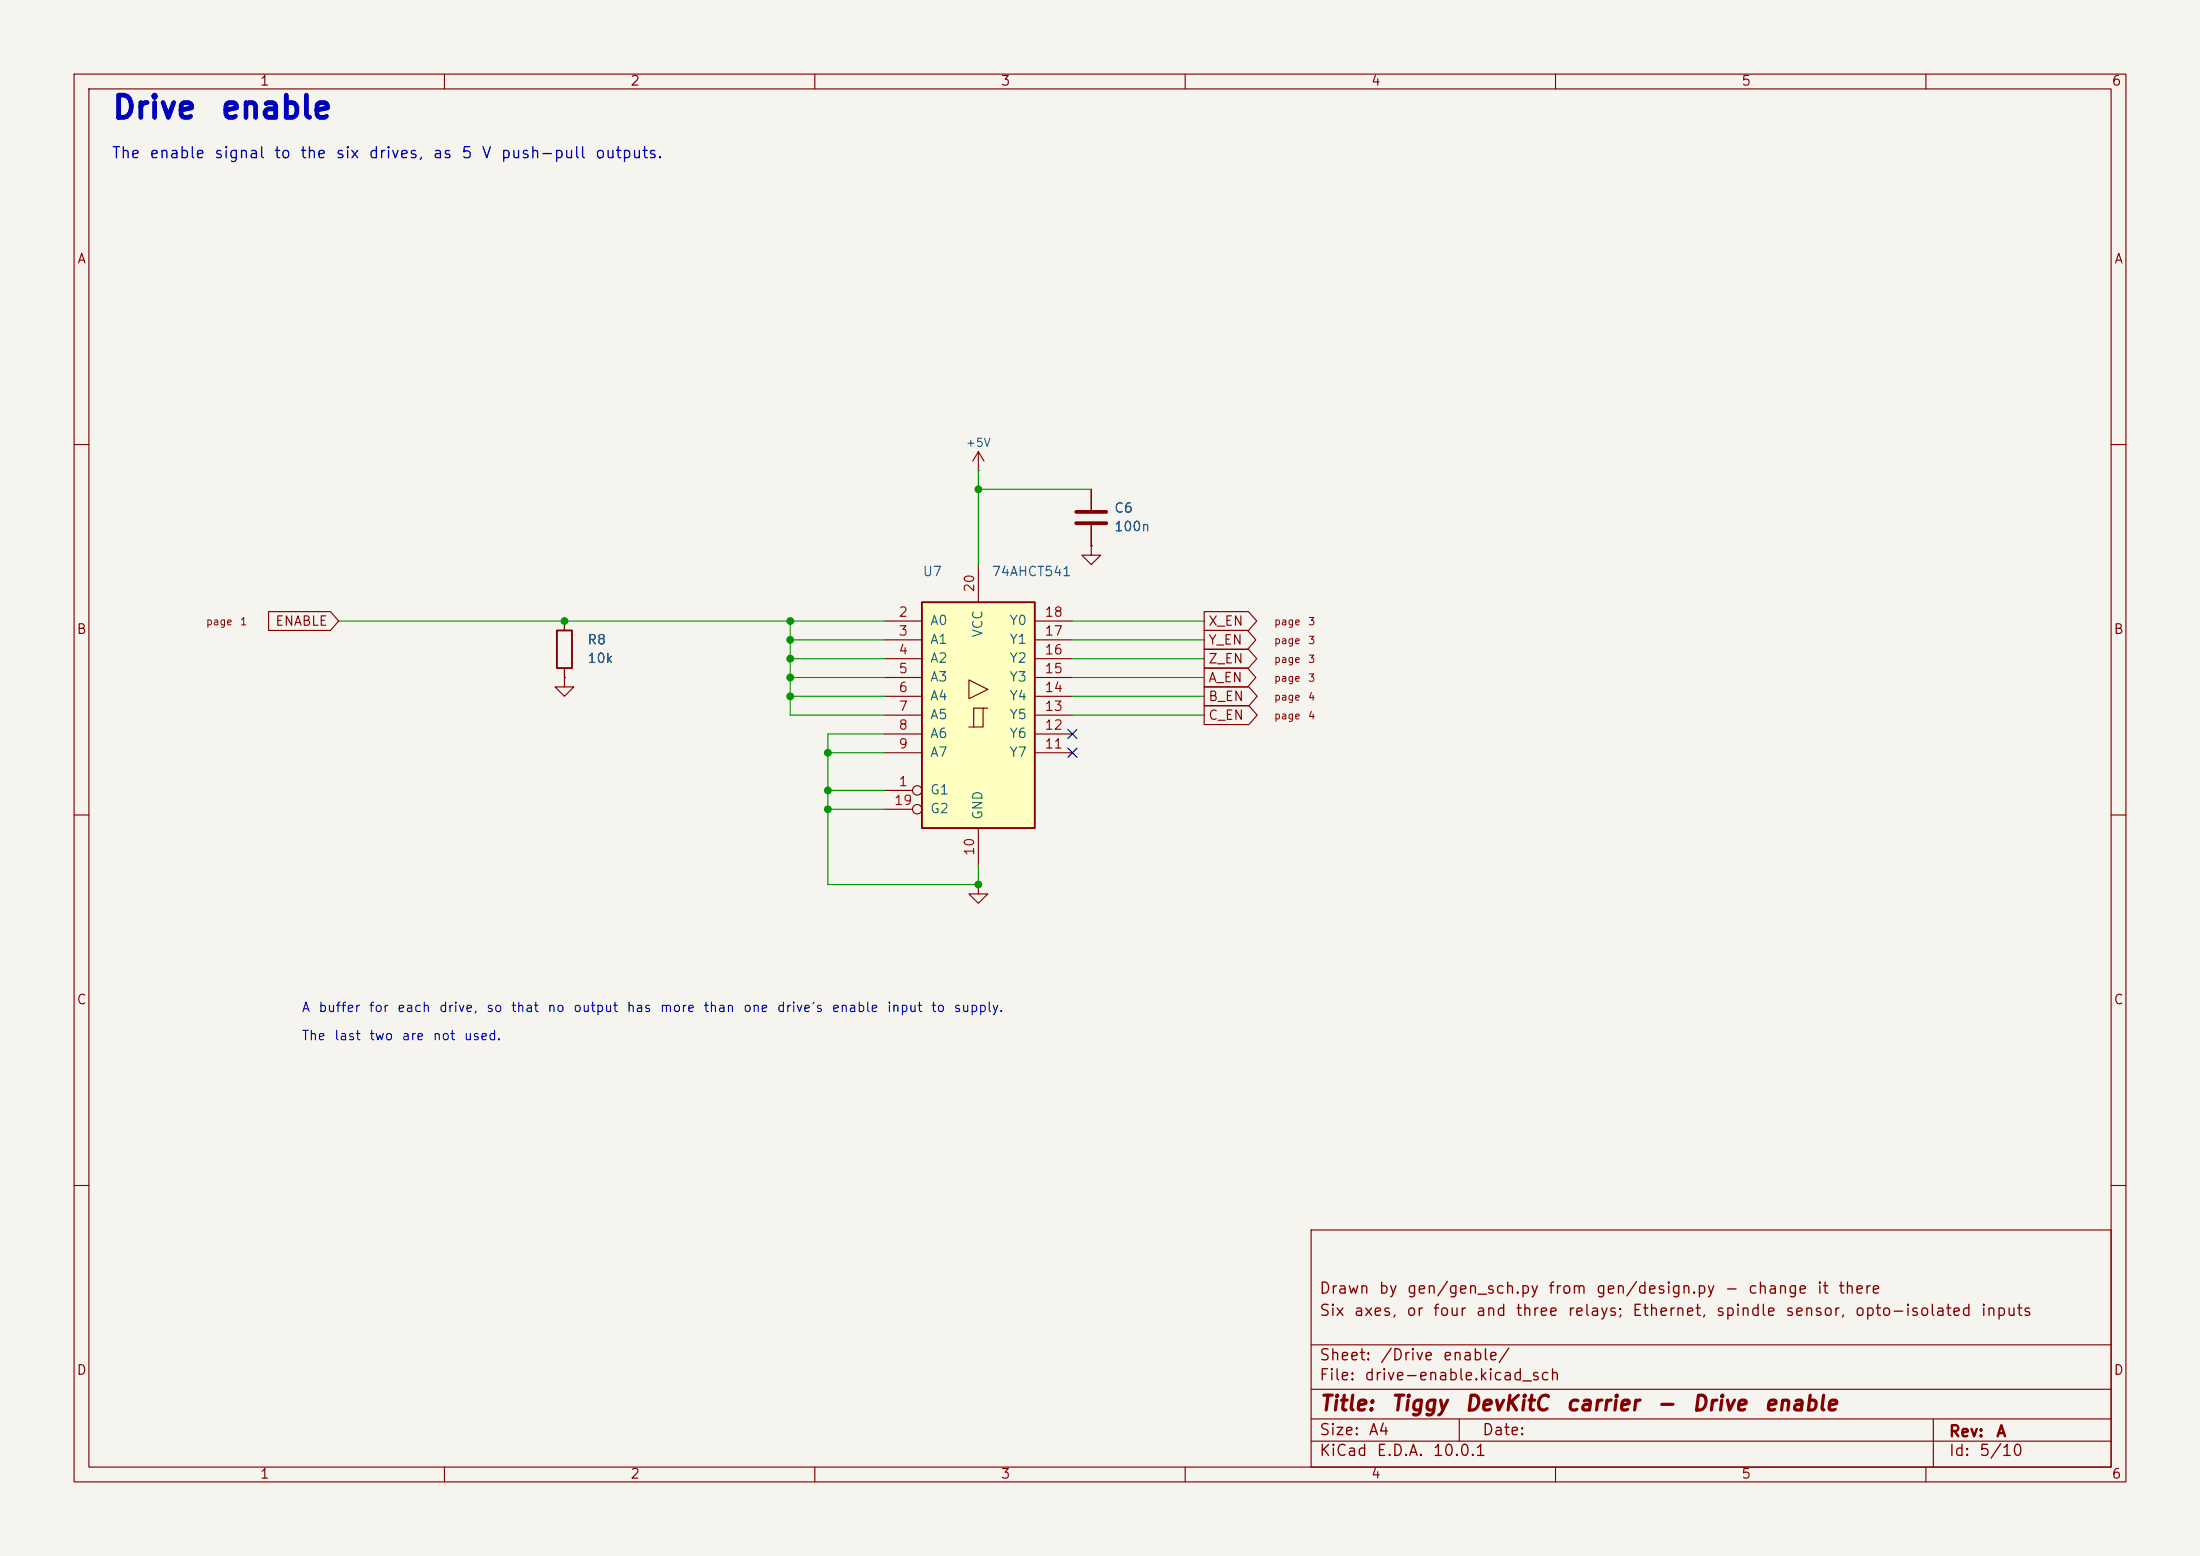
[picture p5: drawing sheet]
(kicad_sch
 (version 20260306)
 (generator "eeschema")
 (generator_version "10.0")
 (paper "A4")
 (title_block
  (title "Tiggy DevKitC carrier - Drive enable")
  (rev "A")
  (comment 1 "Six axes, or four and three relays; Ethernet, spindle sensor, opto-isolated inputs")
  (comment 2 "Drawn by gen/gen_sch.py from gen/design.py - change it there"))
 (lib_symbols
  (symbol "74xx:74AHCT541"
   (pin_names (offset 1.016)) (exclude_from_sim no) (in_bom yes) (on_board yes)
   (in_pos_files yes)
   (duplicate_pin_numbers_are_jumpers no)
   (property "Reference" "U" (at -7.62 16.51 0) (show_name no) (do_not_autoplace no) (effects (font (size 1.27 1.27))))
   (property "Value" "74AHCT541" (at -7.62 -16.51 0) (show_name no) (do_not_autoplace no) (effects (font (size 1.27 1.27))))
   (property "Footprint" "" (at 0 0 0) (show_name no) (do_not_autoplace no) (hide yes) (effects (font (size 1.27 1.27))))
   (property "Datasheet" "https://www.ti.com/lit/ds/symlink/sn74ahct541.pdf" (at 0 0 0) (show_name no) (do_not_autoplace no) (hide yes) (effects (font (size 1.27 1.27))))
   (property "Description" "8-bit Buffer/Line Driver 3-state outputs" (at 0 0 0) (show_name no) (do_not_autoplace no) (hide yes) (effects (font (size 1.27 1.27))))
   (property "ki_locked" "" (at 0 0 0) (show_name no) (do_not_autoplace no) (effects (font (size 1.27 1.27))))
   (symbol "74AHCT541_1_0"
    (polyline (pts (xy -1.27 -1.6002) (xy 0.635 -1.6002) (xy 0.635 0.9398) (xy 1.27 0.9398)) (stroke (width 0) (type default)) (fill (type none)))
    (polyline (pts (xy -0.635 -1.6002) (xy -0.635 0.9398) (xy 0.635 0.9398)) (stroke (width 0) (type default)) (fill (type none)))
    (polyline (pts (xy 1.27 3.4798) (xy -1.27 4.7498) (xy -1.27 2.2098) (xy 1.27 3.4798)) (stroke (width 0.1524) (type default)) (fill (type none)))
    (pin input inverted (at -12.7 -10.16 0) (length 5.08) (name "G1" (effects (font (size 1.27 1.27)))) (number "1" (effects (font (size 1.27 1.27)))))
    (pin input line (at -12.7 12.7 0) (length 5.08) (name "A0" (effects (font (size 1.27 1.27)))) (number "2" (effects (font (size 1.27 1.27)))))
    (pin input line (at -12.7 10.16 0) (length 5.08) (name "A1" (effects (font (size 1.27 1.27)))) (number "3" (effects (font (size 1.27 1.27)))))
    (pin input line (at -12.7 7.62 0) (length 5.08) (name "A2" (effects (font (size 1.27 1.27)))) (number "4" (effects (font (size 1.27 1.27)))))
    (pin input line (at -12.7 5.08 0) (length 5.08) (name "A3" (effects (font (size 1.27 1.27)))) (number "5" (effects (font (size 1.27 1.27)))))
    (pin input line (at -12.7 2.54 0) (length 5.08) (name "A4" (effects (font (size 1.27 1.27)))) (number "6" (effects (font (size 1.27 1.27)))))
    (pin input line (at -12.7 0 0) (length 5.08) (name "A5" (effects (font (size 1.27 1.27)))) (number "7" (effects (font (size 1.27 1.27)))))
    (pin input line (at -12.7 -2.54 0) (length 5.08) (name "A6" (effects (font (size 1.27 1.27)))) (number "8" (effects (font (size 1.27 1.27)))))
    (pin input line (at -12.7 -5.08 0) (length 5.08) (name "A7" (effects (font (size 1.27 1.27)))) (number "9" (effects (font (size 1.27 1.27)))))
    (pin power_in line (at 0 -20.32 90) (length 5.08) (name "GND" (effects (font (size 1.27 1.27)))) (number "10" (effects (font (size 1.27 1.27)))))
    (pin tri_state line (at 12.7 -5.08 180) (length 5.08) (name "Y7" (effects (font (size 1.27 1.27)))) (number "11" (effects (font (size 1.27 1.27)))))
    (pin tri_state line (at 12.7 -2.54 180) (length 5.08) (name "Y6" (effects (font (size 1.27 1.27)))) (number "12" (effects (font (size 1.27 1.27)))))
    (pin tri_state line (at 12.7 0 180) (length 5.08) (name "Y5" (effects (font (size 1.27 1.27)))) (number "13" (effects (font (size 1.27 1.27)))))
    (pin tri_state line (at 12.7 2.54 180) (length 5.08) (name "Y4" (effects (font (size 1.27 1.27)))) (number "14" (effects (font (size 1.27 1.27)))))
    (pin tri_state line (at 12.7 5.08 180) (length 5.08) (name "Y3" (effects (font (size 1.27 1.27)))) (number "15" (effects (font (size 1.27 1.27)))))
    (pin tri_state line (at 12.7 7.62 180) (length 5.08) (name "Y2" (effects (font (size 1.27 1.27)))) (number "16" (effects (font (size 1.27 1.27)))))
    (pin tri_state line (at 12.7 10.16 180) (length 5.08) (name "Y1" (effects (font (size 1.27 1.27)))) (number "17" (effects (font (size 1.27 1.27)))))
    (pin tri_state line (at 12.7 12.7 180) (length 5.08) (name "Y0" (effects (font (size 1.27 1.27)))) (number "18" (effects (font (size 1.27 1.27)))))
    (pin input inverted (at -12.7 -12.7 0) (length 5.08) (name "G2" (effects (font (size 1.27 1.27)))) (number "19" (effects (font (size 1.27 1.27)))))
    (pin power_in line (at 0 20.32 270) (length 5.08) (name "VCC" (effects (font (size 1.27 1.27)))) (number "20" (effects (font (size 1.27 1.27))))))
   (symbol "74AHCT541_1_1"
    (rectangle (start -7.62 15.24) (end 7.62 -15.24) (stroke (width 0.254) (type default)) (fill (type background))))
   (embedded_fonts no))
  (symbol "Device:C"
   (pin_numbers (hide yes))
   (pin_names (offset 0.254)) (exclude_from_sim no) (in_bom yes) (on_board yes)
   (in_pos_files yes)
   (duplicate_pin_numbers_are_jumpers no)
   (property "Reference" "C" (at 0.635 2.54 0) (show_name no) (do_not_autoplace no) (effects (font (size 1.27 1.27)) (justify left)))
   (property "Value" "C" (at 0.635 -2.54 0) (show_name no) (do_not_autoplace no) (effects (font (size 1.27 1.27)) (justify left)))
   (property "Footprint" "" (at 0.9652 -3.81 0) (show_name no) (do_not_autoplace no) (hide yes) (effects (font (size 1.27 1.27))))
   (property "Datasheet" "" (at 0 0 0) (show_name no) (do_not_autoplace no) (hide yes) (effects (font (size 1.27 1.27))))
   (property "Description" "Unpolarized capacitor" (at 0 0 0) (show_name no) (do_not_autoplace no) (hide yes) (effects (font (size 1.27 1.27))))
   (symbol "C_0_1"
    (polyline (pts (xy -2.032 0.762) (xy 2.032 0.762)) (stroke (width 0.508) (type default)) (fill (type none)))
    (polyline (pts (xy -2.032 -0.762) (xy 2.032 -0.762)) (stroke (width 0.508) (type default)) (fill (type none))))
   (symbol "C_1_1"
    (pin passive line (at 0 3.81 270) (length 2.794) (name "" (effects (font (size 1.27 1.27)))) (number "1" (effects (font (size 1.27 1.27)))))
    (pin passive line (at 0 -3.81 90) (length 2.794) (name "" (effects (font (size 1.27 1.27)))) (number "2" (effects (font (size 1.27 1.27))))))
   (embedded_fonts no))
  (symbol "Device:R"
   (pin_numbers (hide yes))
   (pin_names (offset 0)) (exclude_from_sim no) (in_bom yes) (on_board yes)
   (in_pos_files yes)
   (duplicate_pin_numbers_are_jumpers no)
   (property "Reference" "R" (at 2.032 0 90) (show_name no) (do_not_autoplace no) (effects (font (size 1.27 1.27))))
   (property "Value" "R" (at 0 0 90) (show_name no) (do_not_autoplace no) (effects (font (size 1.27 1.27))))
   (property "Footprint" "" (at -1.778 0 90) (show_name no) (do_not_autoplace no) (hide yes) (effects (font (size 1.27 1.27))))
   (property "Datasheet" "" (at 0 0 0) (show_name no) (do_not_autoplace no) (hide yes) (effects (font (size 1.27 1.27))))
   (property "Description" "Resistor" (at 0 0 0) (show_name no) (do_not_autoplace no) (hide yes) (effects (font (size 1.27 1.27))))
   (symbol "R_0_1"
    (rectangle (start -1.016 -2.54) (end 1.016 2.54) (stroke (width 0.254) (type default)) (fill (type none))))
   (symbol "R_1_1"
    (pin passive line (at 0 3.81 270) (length 1.27) (name "" (effects (font (size 1.27 1.27)))) (number "1" (effects (font (size 1.27 1.27)))))
    (pin passive line (at 0 -3.81 90) (length 1.27) (name "" (effects (font (size 1.27 1.27)))) (number "2" (effects (font (size 1.27 1.27))))))
   (embedded_fonts no))
  (symbol "power:+5V"
   (power global)
   (pin_numbers (hide yes))
   (pin_names (offset 0) (hide yes)) (exclude_from_sim no) (in_bom yes) (on_board yes)
   (in_pos_files yes)
   (duplicate_pin_numbers_are_jumpers no)
   (property "Reference" "#PWR" (at 0 -3.81 0) (show_name no) (do_not_autoplace no) (hide yes) (effects (font (size 1.27 1.27))))
   (property "Value" "+5V" (at 0 3.556 0) (show_name no) (do_not_autoplace no) (effects (font (size 1.27 1.27))))
   (property "Footprint" "" (at 0 0 0) (show_name no) (do_not_autoplace no) (hide yes) (effects (font (size 1.27 1.27))))
   (property "Datasheet" "" (at 0 0 0) (show_name no) (do_not_autoplace no) (hide yes) (effects (font (size 1.27 1.27))))
   (property "Description" "Power symbol creates a global label with name \"+5V\"" (at 0 0 0) (show_name no) (do_not_autoplace no) (hide yes) (effects (font (size 1.27 1.27))))
   (symbol "+5V_0_1"
    (polyline (pts (xy -0.762 1.27) (xy 0 2.54)) (stroke (width 0) (type default)) (fill (type none)))
    (polyline (pts (xy 0 2.54) (xy 0.762 1.27)) (stroke (width 0) (type default)) (fill (type none)))
    (polyline (pts (xy 0 0) (xy 0 2.54)) (stroke (width 0) (type default)) (fill (type none))))
   (symbol "+5V_1_1"
    (pin power_in line (at 0 0 90) (length 0) (name "" (effects (font (size 1.27 1.27)))) (number "1" (effects (font (size 1.27 1.27))))))
   (embedded_fonts no))
  (symbol "power:GND"
   (power global)
   (pin_numbers (hide yes))
   (pin_names (offset 0) (hide yes)) (exclude_from_sim no) (in_bom yes) (on_board yes)
   (in_pos_files yes)
   (duplicate_pin_numbers_are_jumpers no)
   (property "Reference" "#PWR" (at 0 -6.35 0) (show_name no) (do_not_autoplace no) (hide yes) (effects (font (size 1.27 1.27))))
   (property "Value" "GND" (at 0 -3.81 0) (show_name no) (do_not_autoplace no) (effects (font (size 1.27 1.27))))
   (property "Footprint" "" (at 0 0 0) (show_name no) (do_not_autoplace no) (hide yes) (effects (font (size 1.27 1.27))))
   (property "Datasheet" "" (at 0 0 0) (show_name no) (do_not_autoplace no) (hide yes) (effects (font (size 1.27 1.27))))
   (property "Description" "Power symbol creates a global label with name \"GND\" , ground" (at 0 0 0) (show_name no) (do_not_autoplace no) (hide yes) (effects (font (size 1.27 1.27))))
   (symbol "GND_0_1"
    (polyline (pts (xy 0 0) (xy 0 -1.27) (xy 1.27 -1.27) (xy 0 -2.54) (xy -1.27 -1.27) (xy 0 -1.27)) (stroke (width 0) (type default)) (fill (type none))))
   (symbol "GND_1_1"
    (pin power_in line (at 0 0 270) (length 0) (name "" (effects (font (size 1.27 1.27)))) (number "1" (effects (font (size 1.27 1.27))))))
   (embedded_fonts no)))
 (symbol
  (lib_id "74xx:74AHCT541")
  (at 132.08 96.52 0)
  (unit 1)
  (body_style 1)
  (exclude_from_sim no)
  (in_bom yes)
  (on_board yes)
  (in_pos_files yes)
  (dnp no)
  (property "Reference" "U7" (at 124.46 77.22 0) (effects (font (size 1.27 1.27)) (justify left)))
  (property "Value" "74AHCT541" (at 133.78 77.22 0) (effects (font (size 1.27 1.27)) (justify left)))
  (property "Footprint" "Package_SO:SOIC-20W_7.5x12.8mm_P1.27mm" (at 132.08 96.52 0) (hide yes) (effects (font (size 1.27 1.27))))
  (property "Datasheet" "" (at 132.08 96.52 0) (hide yes) (effects (font (size 1.27 1.27))))
  (property "Description" "" (at 132.08 96.52 0) (hide yes) (effects (font (size 1.27 1.27))))
  (pin "1")
  (pin "2")
  (pin "3")
  (pin "4")
  (pin "5")
  (pin "6")
  (pin "7")
  (pin "8")
  (pin "9")
  (pin "10")
  (pin "11")
  (pin "12")
  (pin "13")
  (pin "14")
  (pin "15")
  (pin "16")
  (pin "17")
  (pin "18")
  (pin "19")
  (pin "20"))
 (global_label "ENABLE"
  (shape input)
  (at 45.72 83.82 180)
  (fields_autoplaced yes)
  (effects (font (size 1.27 1.27)) (justify right))
  (property "Intersheetrefs" "${INTERSHEET_REFS}" (at 34.7 83.82 0) (effects (font (size 1 1)) (justify right))))
 (symbol
  (lib_id "Device:R")
  (at 76.2 87.63 0)
  (unit 1)
  (body_style 1)
  (exclude_from_sim no)
  (in_bom yes)
  (on_board yes)
  (in_pos_files yes)
  (dnp no)
  (property "Reference" "R8" (at 79.2 86.43 0) (effects (font (size 1.27 1.27)) (justify left)))
  (property "Value" "10k" (at 79.2 88.93 0) (effects (font (size 1.27 1.27)) (justify left)))
  (property "Footprint" "Resistor_SMD:R_0603_1608Metric" (at 76.2 87.63 0) (hide yes) (effects (font (size 1.27 1.27))))
  (property "Datasheet" "" (at 76.2 87.63 0) (hide yes) (effects (font (size 1.27 1.27))))
  (property "Description" "" (at 76.2 87.63 0) (hide yes) (effects (font (size 1.27 1.27))))
  (pin "1")
  (pin "2"))
 (symbol
  (lib_id "power:GND")
  (at 76.2 91.44 0)
  (unit 1)
  (body_style 1)
  (exclude_from_sim no)
  (in_bom yes)
  (on_board yes)
  (in_pos_files yes)
  (dnp no)
  (property "Reference" "#PWR501" (at 76.2 91.44 0) (hide yes) (effects (font (size 1.27 1.27))))
  (property "Value" "GND" (at 76.2 95.34 0) (hide yes) (effects (font (size 1.1 1.1))))
  (property "Footprint" "" (at 76.2 91.44 0) (hide yes) (effects (font (size 1.27 1.27))))
  (property "Datasheet" "" (at 76.2 91.44 0) (hide yes) (effects (font (size 1.27 1.27))))
  (property "Description" "" (at 76.2 91.44 0) (hide yes) (effects (font (size 1.27 1.27))))
  (pin "1"))
 (global_label "X_EN"
  (shape output)
  (at 162.56 83.82 0)
  (fields_autoplaced yes)
  (effects (font (size 1.27 1.27)) (justify left))
  (property "Intersheetrefs" "${INTERSHEET_REFS}" (at 171.44 83.82 0) (effects (font (size 1 1)) (justify left))))
 (global_label "Y_EN"
  (shape output)
  (at 162.56 86.36 0)
  (fields_autoplaced yes)
  (effects (font (size 1.27 1.27)) (justify left))
  (property "Intersheetrefs" "${INTERSHEET_REFS}" (at 171.44 86.36 0) (effects (font (size 1 1)) (justify left))))
 (global_label "Z_EN"
  (shape output)
  (at 162.56 88.9 0)
  (fields_autoplaced yes)
  (effects (font (size 1.27 1.27)) (justify left))
  (property "Intersheetrefs" "${INTERSHEET_REFS}" (at 171.44 88.9 0) (effects (font (size 1 1)) (justify left))))
 (global_label "A_EN"
  (shape output)
  (at 162.56 91.44 0)
  (fields_autoplaced yes)
  (effects (font (size 1.27 1.27)) (justify left))
  (property "Intersheetrefs" "${INTERSHEET_REFS}" (at 171.44 91.44 0) (effects (font (size 1 1)) (justify left))))
 (global_label "B_EN"
  (shape output)
  (at 162.56 93.98 0)
  (fields_autoplaced yes)
  (effects (font (size 1.27 1.27)) (justify left))
  (property "Intersheetrefs" "${INTERSHEET_REFS}" (at 171.44 93.98 0) (effects (font (size 1 1)) (justify left))))
 (global_label "C_EN"
  (shape output)
  (at 162.56 96.52 0)
  (fields_autoplaced yes)
  (effects (font (size 1.27 1.27)) (justify left))
  (property "Intersheetrefs" "${INTERSHEET_REFS}" (at 171.44 96.52 0) (effects (font (size 1 1)) (justify left))))
 (no_connect (at 144.78 99.06))
 (no_connect (at 144.78 101.6))
 (symbol
  (lib_id "power:GND")
  (at 132.08 119.38 0)
  (unit 1)
  (body_style 1)
  (exclude_from_sim no)
  (in_bom yes)
  (on_board yes)
  (in_pos_files yes)
  (dnp no)
  (property "Reference" "#PWR502" (at 132.08 119.38 0) (hide yes) (effects (font (size 1.27 1.27))))
  (property "Value" "GND" (at 132.08 123.28 0) (hide yes) (effects (font (size 1.1 1.1))))
  (property "Footprint" "" (at 132.08 119.38 0) (hide yes) (effects (font (size 1.27 1.27))))
  (property "Datasheet" "" (at 132.08 119.38 0) (hide yes) (effects (font (size 1.27 1.27))))
  (property "Description" "" (at 132.08 119.38 0) (hide yes) (effects (font (size 1.27 1.27))))
  (pin "1"))
 (symbol
  (lib_id "power:+5V")
  (at 132.08 63.5 0)
  (unit 1)
  (body_style 1)
  (exclude_from_sim no)
  (in_bom yes)
  (on_board yes)
  (in_pos_files yes)
  (dnp no)
  (property "Reference" "#PWR503" (at 132.08 63.5 0) (hide yes) (effects (font (size 1.27 1.27))))
  (property "Value" "+5V" (at 132.08 59.8 0) (effects (font (size 1.1 1.1))))
  (property "Footprint" "" (at 132.08 63.5 0) (hide yes) (effects (font (size 1.27 1.27))))
  (property "Datasheet" "" (at 132.08 63.5 0) (hide yes) (effects (font (size 1.27 1.27))))
  (property "Description" "" (at 132.08 63.5 0) (hide yes) (effects (font (size 1.27 1.27))))
  (pin "1"))
 (symbol
  (lib_id "Device:C")
  (at 147.32 69.85 0)
  (unit 1)
  (body_style 1)
  (exclude_from_sim no)
  (in_bom yes)
  (on_board yes)
  (in_pos_files yes)
  (dnp no)
  (property "Reference" "C6" (at 150.32 68.65 0) (effects (font (size 1.27 1.27)) (justify left)))
  (property "Value" "100n" (at 150.32 71.15 0) (effects (font (size 1.27 1.27)) (justify left)))
  (property "Footprint" "Capacitor_SMD:C_0603_1608Metric" (at 147.32 69.85 0) (hide yes) (effects (font (size 1.27 1.27))))
  (property "Datasheet" "" (at 147.32 69.85 0) (hide yes) (effects (font (size 1.27 1.27))))
  (property "Description" "" (at 147.32 69.85 0) (hide yes) (effects (font (size 1.27 1.27))))
  (pin "1")
  (pin "2"))
 (symbol
  (lib_id "power:GND")
  (at 147.32 73.66 0)
  (unit 1)
  (body_style 1)
  (exclude_from_sim no)
  (in_bom yes)
  (on_board yes)
  (in_pos_files yes)
  (dnp no)
  (property "Reference" "#PWR504" (at 147.32 73.66 0) (hide yes) (effects (font (size 1.27 1.27))))
  (property "Value" "GND" (at 147.32 77.56 0) (hide yes) (effects (font (size 1.1 1.1))))
  (property "Footprint" "" (at 147.32 73.66 0) (hide yes) (effects (font (size 1.27 1.27))))
  (property "Datasheet" "" (at 147.32 73.66 0) (hide yes) (effects (font (size 1.27 1.27))))
  (property "Description" "" (at 147.32 73.66 0) (hide yes) (effects (font (size 1.27 1.27))))
  (pin "1"))
 (text "A buffer for each drive, so that no output has more than one drive's enable input to supply."
  (exclude_from_sim no)
  (at 40.64 137.16 0)
  (effects (font (size 1.27 1.27)) (justify left bottom)))
 (text "The last two are not used."
  (exclude_from_sim no)
  (at 40.64 140.97 0)
  (effects (font (size 1.27 1.27)) (justify left bottom)))
 (text "Drive enable"
  (exclude_from_sim no)
  (at 15 17 0)
  (effects (font (size 3 3) (bold yes)) (justify left bottom)))
 (text "The enable signal to the six drives, as 5 V push-pull outputs."
  (exclude_from_sim no)
  (at 15 22 0)
  (effects (font (size 1.5 1.5)) (justify left bottom)))
 (wire
  (pts (xy 45.72 83.82) (xy 76.2 83.82))
  (stroke (width 0) (type default)))
 (wire
  (pts (xy 76.2 83.82) (xy 106.68 83.82))
  (stroke (width 0) (type default)))
 (wire
  (pts (xy 106.68 83.82) (xy 106.68 86.36))
  (stroke (width 0) (type default)))
 (wire
  (pts (xy 106.68 83.82) (xy 119.38 83.82))
  (stroke (width 0) (type default)))
 (wire
  (pts (xy 106.68 86.36) (xy 106.68 88.9))
  (stroke (width 0) (type default)))
 (wire
  (pts (xy 106.68 86.36) (xy 119.38 86.36))
  (stroke (width 0) (type default)))
 (wire
  (pts (xy 106.68 88.9) (xy 106.68 91.44))
  (stroke (width 0) (type default)))
 (wire
  (pts (xy 106.68 88.9) (xy 119.38 88.9))
  (stroke (width 0) (type default)))
 (wire
  (pts (xy 106.68 91.44) (xy 106.68 93.98))
  (stroke (width 0) (type default)))
 (wire
  (pts (xy 106.68 91.44) (xy 119.38 91.44))
  (stroke (width 0) (type default)))
 (wire
  (pts (xy 106.68 93.98) (xy 106.68 96.52))
  (stroke (width 0) (type default)))
 (wire
  (pts (xy 106.68 93.98) (xy 119.38 93.98))
  (stroke (width 0) (type default)))
 (wire
  (pts (xy 106.68 96.52) (xy 119.38 96.52))
  (stroke (width 0) (type default)))
 (wire
  (pts (xy 111.76 99.06) (xy 111.76 101.6))
  (stroke (width 0) (type default)))
 (wire
  (pts (xy 111.76 99.06) (xy 119.38 99.06))
  (stroke (width 0) (type default)))
 (wire
  (pts (xy 111.76 101.6) (xy 111.76 106.68))
  (stroke (width 0) (type default)))
 (wire
  (pts (xy 111.76 101.6) (xy 119.38 101.6))
  (stroke (width 0) (type default)))
 (wire
  (pts (xy 111.76 106.68) (xy 111.76 109.22))
  (stroke (width 0) (type default)))
 (wire
  (pts (xy 111.76 106.68) (xy 119.38 106.68))
  (stroke (width 0) (type default)))
 (wire
  (pts (xy 111.76 109.22) (xy 111.76 119.38))
  (stroke (width 0) (type default)))
 (wire
  (pts (xy 111.76 109.22) (xy 119.38 109.22))
  (stroke (width 0) (type default)))
 (wire
  (pts (xy 111.76 119.38) (xy 132.08 119.38))
  (stroke (width 0) (type default)))
 (wire
  (pts (xy 132.08 63.5) (xy 132.08 66.04))
  (stroke (width 0) (type default)))
 (wire
  (pts (xy 132.08 66.04) (xy 132.08 76.2))
  (stroke (width 0) (type default)))
 (wire
  (pts (xy 132.08 66.04) (xy 147.32 66.04))
  (stroke (width 0) (type default)))
 (wire
  (pts (xy 132.08 116.84) (xy 132.08 119.38))
  (stroke (width 0) (type default)))
 (wire
  (pts (xy 144.78 83.82) (xy 162.56 83.82))
  (stroke (width 0) (type default)))
 (wire
  (pts (xy 144.78 86.36) (xy 162.56 86.36))
  (stroke (width 0) (type default)))
 (wire
  (pts (xy 144.78 88.9) (xy 162.56 88.9))
  (stroke (width 0) (type default)))
 (wire
  (pts (xy 144.78 91.44) (xy 162.56 91.44))
  (stroke (width 0) (type default)))
 (wire
  (pts (xy 144.78 93.98) (xy 162.56 93.98))
  (stroke (width 0) (type default)))
 (wire
  (pts (xy 144.78 96.52) (xy 162.56 96.52))
  (stroke (width 0) (type default)))
 (junction
  (at 76.2 83.82)
  (diameter 0)
  (color 0 0 0 0))
 (junction
  (at 106.68 83.82)
  (diameter 0)
  (color 0 0 0 0))
 (junction
  (at 106.68 86.36)
  (diameter 0)
  (color 0 0 0 0))
 (junction
  (at 106.68 88.9)
  (diameter 0)
  (color 0 0 0 0))
 (junction
  (at 106.68 91.44)
  (diameter 0)
  (color 0 0 0 0))
 (junction
  (at 106.68 93.98)
  (diameter 0)
  (color 0 0 0 0))
 (junction
  (at 111.76 101.6)
  (diameter 0)
  (color 0 0 0 0))
 (junction
  (at 111.76 106.68)
  (diameter 0)
  (color 0 0 0 0))
 (junction
  (at 111.76 109.22)
  (diameter 0)
  (color 0 0 0 0))
 (junction
  (at 132.08 66.04)
  (diameter 0)
  (color 0 0 0 0))
 (junction
  (at 132.08 119.38)
  (diameter 0)
  (color 0 0 0 0))
 (embedded_fonts no))
